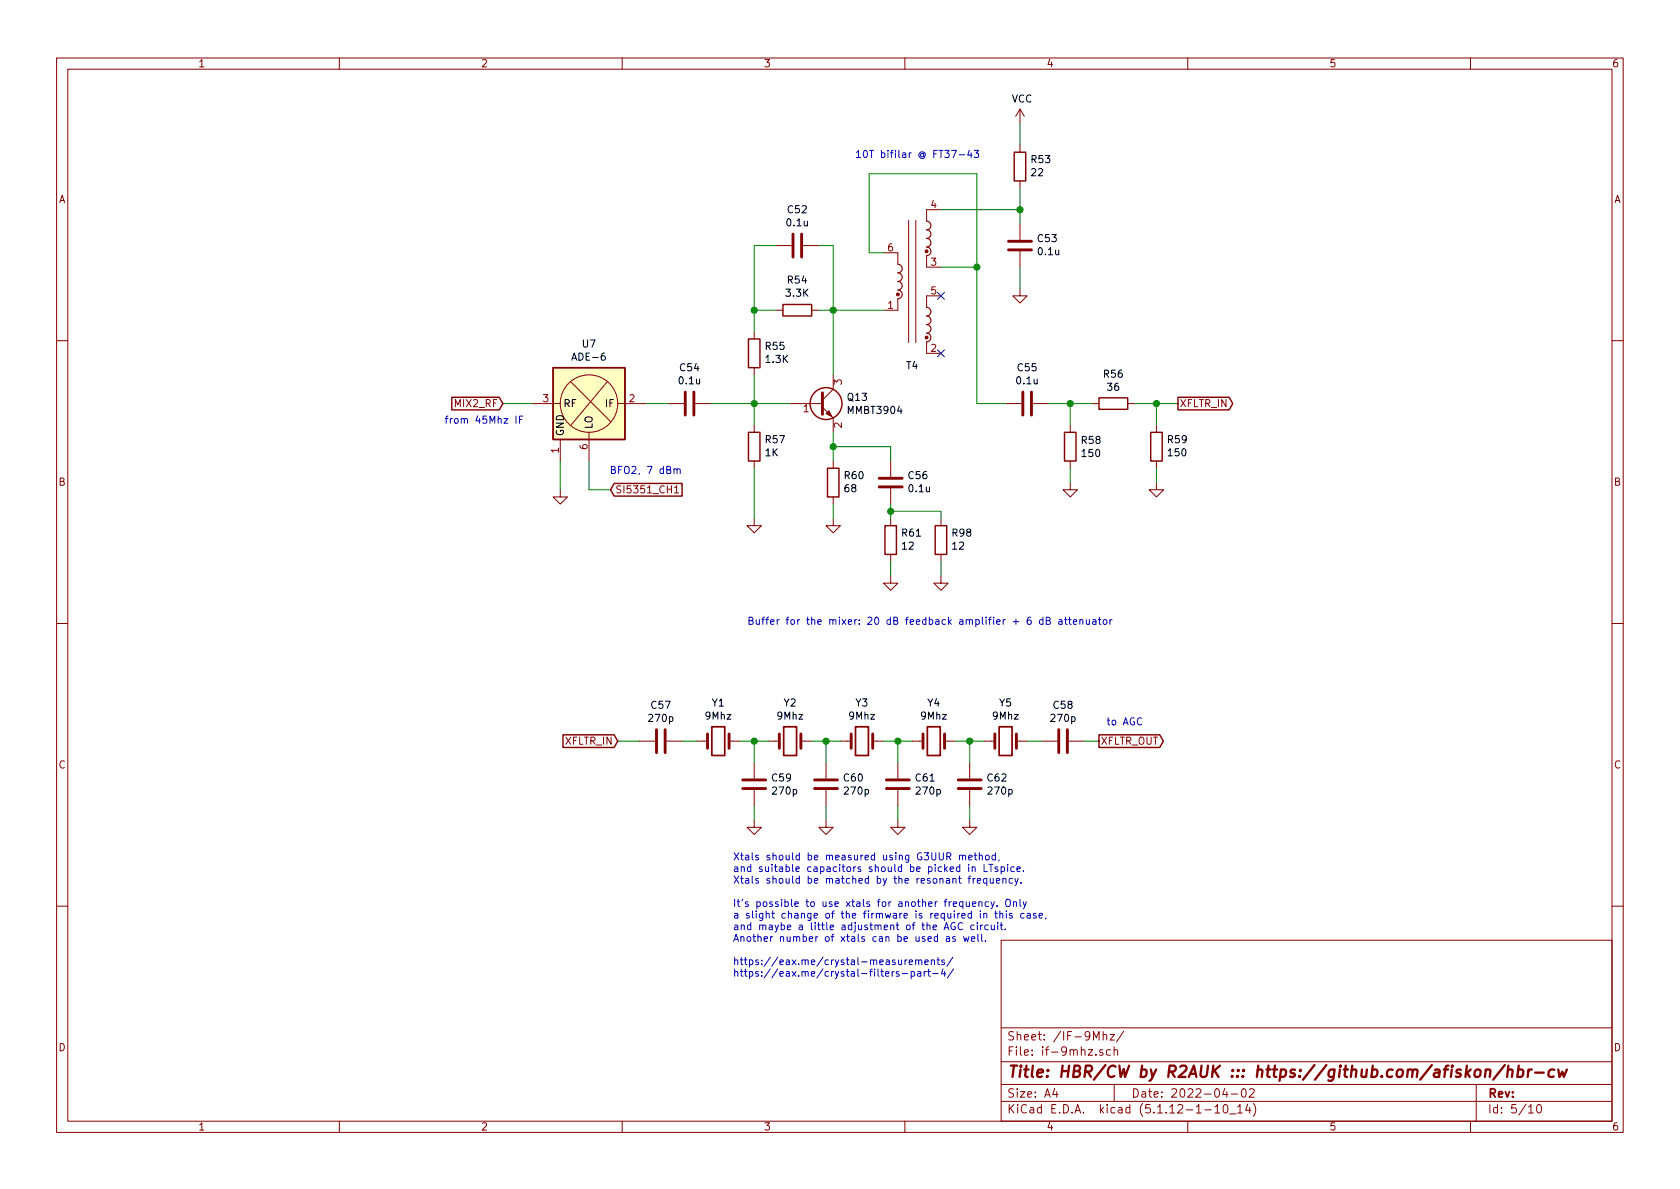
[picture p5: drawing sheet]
EESchema Schematic File Version 4
EELAYER 30 0
EELAYER END
$Descr A4 11693 8268
encoding utf-8
Sheet 5 10
Title "HBR/CW by R2AUK ::: https://github.com/afiskon/hbr-cw"
Date "2022-04-02"
Rev ""
Comp ""
Comment1 ""
Comment2 ""
Comment3 ""
Comment4 ""
$EndDescr
Text GLabel 7650 5150 2    50   Output ~ 0
XFLTR_OUT
$Comp
L Device:Crystal Y5
U 1 1
P 7000 5150
F 0 "Y5" H 7000 5418 50  0000 C CNN
F 1 "9Mhz" H 7000 5327 50  0000 C CNN
F 2 "Crystal:Crystal_HC49-U_Vertical" H 7000 5150 50  0001 C CNN
F 3 "~" H 7000 5150 50  0001 C CNN
	1    7000 5150
	1    0    0    -1  
$EndComp
$Comp
L Device:C C62
U 1 1
P 6750 5450
F 0 "C62" H 6865 5496 50  0000 L CNN
F 1 "270p" H 6865 5405 50  0000 L CNN
F 2 "Capacitor_SMD:C_0805_2012Metric_Pad1.15x1.40mm_HandSolder" H 6788 5300 50  0001 C CNN
F 3 "~" H 6750 5450 50  0001 C CNN
	1    6750 5450
	1    0    0    -1  
$EndComp
$Comp
L Device:Crystal Y4
U 1 1
P 6500 5150
F 0 "Y4" H 6500 5418 50  0000 C CNN
F 1 "9Mhz" H 6500 5327 50  0000 C CNN
F 2 "Crystal:Crystal_HC49-U_Vertical" H 6500 5150 50  0001 C CNN
F 3 "~" H 6500 5150 50  0001 C CNN
	1    6500 5150
	1    0    0    -1  
$EndComp
$Comp
L Device:C C61
U 1 1
P 6250 5450
F 0 "C61" H 6365 5496 50  0000 L CNN
F 1 "270p" H 6365 5405 50  0000 L CNN
F 2 "Capacitor_SMD:C_0805_2012Metric_Pad1.15x1.40mm_HandSolder" H 6288 5300 50  0001 C CNN
F 3 "~" H 6250 5450 50  0001 C CNN
	1    6250 5450
	1    0    0    -1  
$EndComp
$Comp
L Device:Crystal Y3
U 1 1
P 6000 5150
F 0 "Y3" H 6000 5418 50  0000 C CNN
F 1 "9Mhz" H 6000 5327 50  0000 C CNN
F 2 "Crystal:Crystal_HC49-U_Vertical" H 6000 5150 50  0001 C CNN
F 3 "~" H 6000 5150 50  0001 C CNN
	1    6000 5150
	1    0    0    -1  
$EndComp
$Comp
L Device:C C60
U 1 1
P 5750 5450
F 0 "C60" H 5865 5496 50  0000 L CNN
F 1 "270p" H 5865 5405 50  0000 L CNN
F 2 "Capacitor_SMD:C_0805_2012Metric_Pad1.15x1.40mm_HandSolder" H 5788 5300 50  0001 C CNN
F 3 "~" H 5750 5450 50  0001 C CNN
	1    5750 5450
	1    0    0    -1  
$EndComp
$Comp
L Device:Crystal Y2
U 1 1
P 5500 5150
F 0 "Y2" H 5500 5418 50  0000 C CNN
F 1 "9Mhz" H 5500 5327 50  0000 C CNN
F 2 "Crystal:Crystal_HC49-U_Vertical" H 5500 5150 50  0001 C CNN
F 3 "~" H 5500 5150 50  0001 C CNN
	1    5500 5150
	1    0    0    -1  
$EndComp
$Comp
L Device:C C59
U 1 1
P 5250 5450
F 0 "C59" H 5365 5496 50  0000 L CNN
F 1 "270p" H 5365 5405 50  0000 L CNN
F 2 "Capacitor_SMD:C_0805_2012Metric_Pad1.15x1.40mm_HandSolder" H 5288 5300 50  0001 C CNN
F 3 "~" H 5250 5450 50  0001 C CNN
	1    5250 5450
	1    0    0    -1  
$EndComp
$Comp
L Device:Crystal Y1
U 1 1
P 5000 5150
F 0 "Y1" H 5000 5418 50  0000 C CNN
F 1 "9Mhz" H 5000 5327 50  0000 C CNN
F 2 "Crystal:Crystal_HC49-U_Vertical" H 5000 5150 50  0001 C CNN
F 3 "~" H 5000 5150 50  0001 C CNN
	1    5000 5150
	1    0    0    -1  
$EndComp
$Comp
L Device:C C58
U 1 1
P 7400 5150
F 0 "C58" V 7148 5150 50  0000 C CNN
F 1 "270p" V 7239 5150 50  0000 C CNN
F 2 "Capacitor_SMD:C_0805_2012Metric_Pad1.15x1.40mm_HandSolder" H 7438 5000 50  0001 C CNN
F 3 "~" H 7400 5150 50  0001 C CNN
	1    7400 5150
	0    1    1    0   
$EndComp
$Comp
L Device:C C57
U 1 1
P 4600 5150
F 0 "C57" V 4348 5150 50  0000 C CNN
F 1 "270p" V 4439 5150 50  0000 C CNN
F 2 "Capacitor_SMD:C_0805_2012Metric_Pad1.15x1.40mm_HandSolder" H 4638 5000 50  0001 C CNN
F 3 "~" H 4600 5150 50  0001 C CNN
	1    4600 5150
	0    1    1    0   
$EndComp
$Comp
L power:GND #PWR0111
U 1 1
P 5250 5700
F 0 "#PWR0111" H 5250 5450 50  0001 C CNN
F 1 "GND" H 5255 5527 50  0001 C CNN
F 2 "" H 5250 5700 50  0001 C CNN
F 3 "" H 5250 5700 50  0001 C CNN
	1    5250 5700
	1    0    0    -1  
$EndComp
$Comp
L power:GND #PWR0112
U 1 1
P 5750 5700
F 0 "#PWR0112" H 5750 5450 50  0001 C CNN
F 1 "GND" H 5755 5527 50  0001 C CNN
F 2 "" H 5750 5700 50  0001 C CNN
F 3 "" H 5750 5700 50  0001 C CNN
	1    5750 5700
	1    0    0    -1  
$EndComp
$Comp
L power:GND #PWR0113
U 1 1
P 6250 5700
F 0 "#PWR0113" H 6250 5450 50  0001 C CNN
F 1 "GND" H 6255 5527 50  0001 C CNN
F 2 "" H 6250 5700 50  0001 C CNN
F 3 "" H 6250 5700 50  0001 C CNN
	1    6250 5700
	1    0    0    -1  
$EndComp
$Comp
L power:GND #PWR0114
U 1 1
P 6750 5700
F 0 "#PWR0114" H 6750 5450 50  0001 C CNN
F 1 "GND" H 6755 5527 50  0001 C CNN
F 2 "" H 6750 5700 50  0001 C CNN
F 3 "" H 6750 5700 50  0001 C CNN
	1    6750 5700
	1    0    0    -1  
$EndComp
Text GLabel 4300 5150 0    50   Input ~ 0
XFLTR_IN
Wire Wire Line
	4300 5150 4450 5150
Wire Wire Line
	4750 5150 4850 5150
Wire Wire Line
	5150 5150 5250 5150
Wire Wire Line
	5650 5150 5750 5150
Wire Wire Line
	6150 5150 6250 5150
Wire Wire Line
	6650 5150 6750 5150
Wire Wire Line
	7150 5150 7250 5150
Wire Wire Line
	6750 5700 6750 5600
Wire Wire Line
	6750 5300 6750 5150
Connection ~ 6750 5150
Wire Wire Line
	6750 5150 6850 5150
Wire Wire Line
	6250 5700 6250 5600
Wire Wire Line
	6250 5300 6250 5150
Connection ~ 6250 5150
Wire Wire Line
	6250 5150 6350 5150
Wire Wire Line
	5750 5700 5750 5600
Wire Wire Line
	5750 5300 5750 5150
Connection ~ 5750 5150
Wire Wire Line
	5750 5150 5850 5150
Wire Wire Line
	5250 5700 5250 5600
Wire Wire Line
	5250 5300 5250 5150
Connection ~ 5250 5150
Wire Wire Line
	5250 5150 5350 5150
Wire Wire Line
	7550 5150 7650 5150
$Comp
L Device:C C?
U 1 1
P 4800 2800
AR Path="/61D900C4/61F31727" Ref="C?"  Part="1" 
AR Path="/61F09654/61F31727" Ref="C54"  Part="1" 
F 0 "C54" V 4548 2800 50  0000 C CNN
F 1 "0.1u" V 4639 2800 50  0000 C CNN
F 2 "Capacitor_SMD:C_0805_2012Metric_Pad1.15x1.40mm_HandSolder" H 4838 2650 50  0001 C CNN
F 3 "~" H 4800 2800 50  0001 C CNN
	1    4800 2800
	0    1    1    0   
$EndComp
$Comp
L Device:R R?
U 1 1
P 5250 3100
AR Path="/61D900C4/61F31733" Ref="R?"  Part="1" 
AR Path="/61F09654/61F31733" Ref="R57"  Part="1" 
F 0 "R57" H 5180 3054 50  0000 R CNN
F 1 "1K" H 5180 3145 50  0000 R CNN
F 2 "Resistor_SMD:R_0805_2012Metric_Pad1.15x1.40mm_HandSolder" V 5180 3100 50  0001 C CNN
F 3 "~" H 5250 3100 50  0001 C CNN
	1    5250 3100
	-1   0    0    1   
$EndComp
$Comp
L Device:R R?
U 1 1
P 5250 2450
AR Path="/61D900C4/61F31739" Ref="R?"  Part="1" 
AR Path="/61F09654/61F31739" Ref="R55"  Part="1" 
F 0 "R55" H 5180 2404 50  0000 R CNN
F 1 "1.3K" H 5180 2495 50  0000 R CNN
F 2 "Resistor_SMD:R_0805_2012Metric_Pad1.15x1.40mm_HandSolder" V 5180 2450 50  0001 C CNN
F 3 "~" H 5250 2450 50  0001 C CNN
	1    5250 2450
	-1   0    0    1   
$EndComp
$Comp
L Device:R R?
U 1 1
P 5800 3350
AR Path="/61D900C4/61F3173F" Ref="R?"  Part="1" 
AR Path="/61F09654/61F3173F" Ref="R60"  Part="1" 
F 0 "R60" H 5730 3304 50  0000 R CNN
F 1 "68" H 5730 3395 50  0000 R CNN
F 2 "Resistor_SMD:R_0805_2012Metric_Pad1.15x1.40mm_HandSolder" V 5730 3350 50  0001 C CNN
F 3 "~" H 5800 3350 50  0001 C CNN
	1    5800 3350
	-1   0    0    1   
$EndComp
$Comp
L Device:R R?
U 1 1
P 5550 2150
AR Path="/61D900C4/61F31745" Ref="R?"  Part="1" 
AR Path="/61F09654/61F31745" Ref="R54"  Part="1" 
F 0 "R54" V 5757 2150 50  0000 C CNN
F 1 "3.3K" V 5666 2150 50  0000 C CNN
F 2 "Resistor_SMD:R_0805_2012Metric_Pad1.15x1.40mm_HandSolder" V 5480 2150 50  0001 C CNN
F 3 "~" H 5550 2150 50  0001 C CNN
	1    5550 2150
	0    -1   -1   0   
$EndComp
$Comp
L Device:C C?
U 1 1
P 5550 1700
AR Path="/61D900C4/61F3174B" Ref="C?"  Part="1" 
AR Path="/61F09654/61F3174B" Ref="C52"  Part="1" 
F 0 "C52" V 5298 1700 50  0000 C CNN
F 1 "0.1u" V 5389 1700 50  0000 C CNN
F 2 "Capacitor_SMD:C_0805_2012Metric_Pad1.15x1.40mm_HandSolder" H 5588 1550 50  0001 C CNN
F 3 "~" H 5550 1700 50  0001 C CNN
	1    5550 1700
	0    1    1    0   
$EndComp
$Comp
L Device:C C?
U 1 1
P 6200 3350
AR Path="/61D900C4/61F31751" Ref="C?"  Part="1" 
AR Path="/61F09654/61F31751" Ref="C56"  Part="1" 
F 0 "C56" H 6085 3304 50  0000 R CNN
F 1 "0.1u" H 6085 3395 50  0000 R CNN
F 2 "Capacitor_SMD:C_0805_2012Metric_Pad1.15x1.40mm_HandSolder" H 6238 3200 50  0001 C CNN
F 3 "~" H 6200 3350 50  0001 C CNN
	1    6200 3350
	-1   0    0    1   
$EndComp
Wire Wire Line
	6050 1750 6150 1750
$Comp
L power:GND #PWR?
U 1 1
P 5800 3600
AR Path="/61D900C4/61F31762" Ref="#PWR?"  Part="1" 
AR Path="/61F09654/61F31762" Ref="#PWR0109"  Part="1" 
F 0 "#PWR0109" H 5800 3350 50  0001 C CNN
F 1 "GND" H 5805 3427 50  0001 C CNN
F 2 "" H 5800 3600 50  0001 C CNN
F 3 "" H 5800 3600 50  0001 C CNN
	1    5800 3600
	1    0    0    -1  
$EndComp
$Comp
L power:GND #PWR?
U 1 1
P 5250 3600
AR Path="/61D900C4/61F31768" Ref="#PWR?"  Part="1" 
AR Path="/61F09654/61F31768" Ref="#PWR0108"  Part="1" 
F 0 "#PWR0108" H 5250 3350 50  0001 C CNN
F 1 "GND" H 5255 3427 50  0001 C CNN
F 2 "" H 5250 3600 50  0001 C CNN
F 3 "" H 5250 3600 50  0001 C CNN
	1    5250 3600
	1    0    0    -1  
$EndComp
Wire Wire Line
	6150 2150 5800 2150
Wire Wire Line
	5800 2600 5800 2150
Connection ~ 5800 2150
Wire Wire Line
	5800 2150 5700 2150
Wire Wire Line
	5400 2150 5250 2150
Wire Wire Line
	5250 2150 5250 2300
Wire Wire Line
	5250 2150 5250 1700
Wire Wire Line
	5250 1700 5400 1700
Connection ~ 5250 2150
Wire Wire Line
	5700 1700 5800 1700
Wire Wire Line
	5800 1700 5800 2150
Wire Wire Line
	5250 3600 5250 3250
Wire Wire Line
	5500 2800 5250 2800
Wire Wire Line
	5250 2800 5250 2600
Connection ~ 5250 2800
Wire Wire Line
	5250 2800 4950 2800
Wire Wire Line
	5250 2950 5250 2800
Wire Wire Line
	5800 3200 5800 3100
Wire Wire Line
	5800 3600 5800 3500
Wire Wire Line
	6200 3200 6200 3100
Wire Wire Line
	6200 3100 5800 3100
Connection ~ 5800 3100
Wire Wire Line
	5800 3100 5800 3000
Text Notes 5950 1100 0    50   ~ 0
10T bifilar @ FT37-43
$Comp
L Device:C C?
U 1 1
P 7150 2800
AR Path="/61D900C4/61F31789" Ref="C?"  Part="1" 
AR Path="/61F09654/61F31789" Ref="C55"  Part="1" 
F 0 "C55" V 6898 2800 50  0000 C CNN
F 1 "0.1u" V 6989 2800 50  0000 C CNN
F 2 "Capacitor_SMD:C_0805_2012Metric_Pad1.15x1.40mm_HandSolder" H 7188 2650 50  0001 C CNN
F 3 "~" H 7150 2800 50  0001 C CNN
	1    7150 2800
	0    1    1    0   
$EndComp
Wire Wire Line
	7000 2800 6800 2800
$Comp
L Device:C C?
U 1 1
P 7100 1700
AR Path="/61D900C4/61F31790" Ref="C?"  Part="1" 
AR Path="/61F09654/61F31790" Ref="C53"  Part="1" 
F 0 "C53" H 6985 1654 50  0000 R CNN
F 1 "0.1u" H 6985 1745 50  0000 R CNN
F 2 "Capacitor_SMD:C_0805_2012Metric_Pad1.15x1.40mm_HandSolder" H 7138 1550 50  0001 C CNN
F 3 "~" H 7100 1700 50  0001 C CNN
	1    7100 1700
	-1   0    0    1   
$EndComp
$Comp
L Device:R R?
U 1 1
P 7100 1150
AR Path="/61D900C4/61F31796" Ref="R?"  Part="1" 
AR Path="/61F09654/61F31796" Ref="R53"  Part="1" 
F 0 "R53" H 7030 1104 50  0000 R CNN
F 1 "22" H 7030 1195 50  0000 R CNN
F 2 "Resistor_SMD:R_0805_2012Metric_Pad1.15x1.40mm_HandSolder" V 7030 1150 50  0001 C CNN
F 3 "~" H 7100 1150 50  0001 C CNN
	1    7100 1150
	-1   0    0    1   
$EndComp
$Comp
L power:VCC #PWR?
U 1 1
P 7100 850
AR Path="/61D900C4/61F3179C" Ref="#PWR?"  Part="1" 
AR Path="/61F09654/61F3179C" Ref="#PWR0103"  Part="1" 
F 0 "#PWR0103" H 7100 700 50  0001 C CNN
F 1 "VCC" H 7115 1023 50  0000 C CNN
F 2 "" H 7100 850 50  0001 C CNN
F 3 "" H 7100 850 50  0001 C CNN
	1    7100 850 
	1    0    0    -1  
$EndComp
$Comp
L power:GND #PWR?
U 1 1
P 7100 2000
AR Path="/61D900C4/61F317A2" Ref="#PWR?"  Part="1" 
AR Path="/61F09654/61F317A2" Ref="#PWR0104"  Part="1" 
F 0 "#PWR0104" H 7100 1750 50  0001 C CNN
F 1 "GND" H 7105 1827 50  0001 C CNN
F 2 "" H 7100 2000 50  0001 C CNN
F 3 "" H 7100 2000 50  0001 C CNN
	1    7100 2000
	1    0    0    -1  
$EndComp
Wire Wire Line
	7100 2000 7100 1850
Wire Wire Line
	7100 1000 7100 850 
$Comp
L power:GND #PWR?
U 1 1
P 6200 4000
AR Path="/61D900C4/61F317B3" Ref="#PWR?"  Part="1" 
AR Path="/61F09654/61F317B3" Ref="#PWR0110"  Part="1" 
F 0 "#PWR0110" H 6200 3750 50  0001 C CNN
F 1 "GND" H 6205 3827 50  0001 C CNN
F 2 "" H 6200 4000 50  0001 C CNN
F 3 "" H 6200 4000 50  0001 C CNN
	1    6200 4000
	1    0    0    -1  
$EndComp
Wire Wire Line
	6200 4000 6200 3900
Text Notes 5200 4350 0    50   ~ 0
Buffer for the mixer: 20 dB feedback amplifier + 6 dB attenuator
Wire Wire Line
	6200 3500 6200 3550
Text GLabel 8200 2800 2    50   Output ~ 0
XFLTR_IN
$Comp
L Device:R R58
U 1 1
P 7450 3100
F 0 "R58" H 7520 3146 50  0000 L CNN
F 1 "150" H 7520 3055 50  0000 L CNN
F 2 "Resistor_SMD:R_0805_2012Metric_Pad1.15x1.40mm_HandSolder" V 7380 3100 50  0001 C CNN
F 3 "~" H 7450 3100 50  0001 C CNN
	1    7450 3100
	1    0    0    -1  
$EndComp
$Comp
L Device:R R56
U 1 1
P 7750 2800
F 0 "R56" V 7543 2800 50  0000 C CNN
F 1 "36" V 7634 2800 50  0000 C CNN
F 2 "Resistor_SMD:R_0805_2012Metric_Pad1.15x1.40mm_HandSolder" V 7680 2800 50  0001 C CNN
F 3 "~" H 7750 2800 50  0001 C CNN
	1    7750 2800
	0    1    1    0   
$EndComp
$Comp
L Device:R R59
U 1 1
P 8050 3100
F 0 "R59" H 7980 3054 50  0000 R CNN
F 1 "150" H 7980 3145 50  0000 R CNN
F 2 "Resistor_SMD:R_0805_2012Metric_Pad1.15x1.40mm_HandSolder" V 7980 3100 50  0001 C CNN
F 3 "~" H 8050 3100 50  0001 C CNN
	1    8050 3100
	-1   0    0    1   
$EndComp
$Comp
L power:GND #PWR?
U 1 1
P 7450 3350
AR Path="/61D900C4/61F3549A" Ref="#PWR?"  Part="1" 
AR Path="/61F09654/61F3549A" Ref="#PWR0105"  Part="1" 
F 0 "#PWR0105" H 7450 3100 50  0001 C CNN
F 1 "GND" H 7455 3177 50  0001 C CNN
F 2 "" H 7450 3350 50  0001 C CNN
F 3 "" H 7450 3350 50  0001 C CNN
	1    7450 3350
	1    0    0    -1  
$EndComp
$Comp
L power:GND #PWR?
U 1 1
P 8050 3350
AR Path="/61D900C4/61F3597B" Ref="#PWR?"  Part="1" 
AR Path="/61F09654/61F3597B" Ref="#PWR0106"  Part="1" 
F 0 "#PWR0106" H 8050 3100 50  0001 C CNN
F 1 "GND" H 8055 3177 50  0001 C CNN
F 2 "" H 8050 3350 50  0001 C CNN
F 3 "" H 8050 3350 50  0001 C CNN
	1    8050 3350
	1    0    0    -1  
$EndComp
Wire Wire Line
	8200 2800 8050 2800
Wire Wire Line
	7600 2800 7450 2800
Wire Wire Line
	7450 2800 7450 2950
Connection ~ 7450 2800
Wire Wire Line
	7450 2800 7300 2800
Wire Wire Line
	7450 3250 7450 3350
Wire Wire Line
	8050 2800 8050 2950
Connection ~ 8050 2800
Wire Wire Line
	8050 2800 7900 2800
Wire Wire Line
	8050 3250 8050 3350
Text GLabel 4250 3400 2    50   Input ~ 0
SI5351_CH1
Text GLabel 3500 2800 0    50   Input ~ 0
MIX2_RF
Text Notes 4750 3300 2    50   ~ 0
BFO2, 7 dBm
Text Notes 3650 2950 2    50   ~ 0
from 45Mhz IF
Text Notes 7700 5050 0    50   ~ 0
to AGC
$Comp
L RF:ADE-6 U7
U 1 1
P 4100 2800
F 0 "U7" H 4100 3217 50  0000 C CNN
F 1 "ADE-6" H 4100 3126 50  0000 C CNN
F 2 "RF_Mini-Circuits:Mini-Circuits_CD542_LandPatternPL-052" H 4175 2425 50  0001 C CNN
F 3 "www.minicircuits.com/pdfs/ADE-6.pdf" H 4275 2525 50  0001 C CNN
	1    4100 2800
	1    0    0    -1  
$EndComp
Wire Wire Line
	3500 2800 3700 2800
Wire Wire Line
	4650 2800 4500 2800
Wire Wire Line
	4250 3400 4100 3400
Wire Wire Line
	4100 3400 4100 3200
$Comp
L power:GND #PWR?
U 1 1
P 3900 3400
AR Path="/61D900C4/62659370" Ref="#PWR?"  Part="1" 
AR Path="/61F09654/62659370" Ref="#PWR0107"  Part="1" 
F 0 "#PWR0107" H 3900 3150 50  0001 C CNN
F 1 "GND" H 3905 3227 50  0001 C CNN
F 2 "" H 3900 3400 50  0001 C CNN
F 3 "" H 3900 3400 50  0001 C CNN
	1    3900 3400
	1    0    0    -1  
$EndComp
Wire Wire Line
	3900 3400 3900 3200
$Comp
L Transistor_BJT:MMBT3904 Q13
U 1 1
P 5700 2800
F 0 "Q13" H 5891 2846 50  0000 L CNN
F 1 "MMBT3904" H 5891 2755 50  0000 L CNN
F 2 "Package_TO_SOT_SMD:SOT-23" H 5900 2725 50  0001 L CIN
F 3 "https://www.fairchildsemi.com/datasheets/2N/2N3904.pdf" H 5700 2800 50  0001 L CNN
	1    5700 2800
	1    0    0    -1  
$EndComp
Wire Wire Line
	7100 1300 7100 1450
Wire Wire Line
	6550 1450 7100 1450
Connection ~ 7100 1450
Wire Wire Line
	7100 1450 7100 1550
Wire Wire Line
	6800 1200 6050 1200
Wire Wire Line
	6050 1200 6050 1750
Wire Wire Line
	6800 1200 6800 1850
Wire Wire Line
	6550 1850 6800 1850
Connection ~ 6800 1850
Wire Wire Line
	6800 1850 6800 2800
NoConn ~ 6550 2050
NoConn ~ 6550 2450
$Comp
L Transformer:P0926NL T?
U 1 1
P 6350 1950
AR Path="/61D900C4/62949915" Ref="T?"  Part="1" 
AR Path="/61F09654/62949915" Ref="T4"  Part="1" 
F 0 "T4" H 6350 2539 50  0000 C CNN
F 1 "FT37-43" H 6350 2540 50  0001 C CNN
F 2 "Package_DIP:DIP-6_W7.62mm" H 6350 1950 50  0001 C CNN
F 3 "" H 6050 1950 50  0001 C CNN
	1    6350 1950
	1    0    0    1   
$EndComp
$Comp
L Device:R R?
U 1 1
P 6550 3750
AR Path="/61D900C4/63174835" Ref="R?"  Part="1" 
AR Path="/61F09654/63174835" Ref="R98"  Part="1" 
F 0 "R98" H 6480 3704 50  0000 R CNN
F 1 "12" H 6480 3795 50  0000 R CNN
F 2 "Resistor_SMD:R_0805_2012Metric_Pad1.15x1.40mm_HandSolder" V 6480 3750 50  0001 C CNN
F 3 "~" H 6550 3750 50  0001 C CNN
	1    6550 3750
	-1   0    0    1   
$EndComp
$Comp
L power:GND #PWR?
U 1 1
P 6550 4000
AR Path="/61D900C4/63174DFE" Ref="#PWR?"  Part="1" 
AR Path="/61F09654/63174DFE" Ref="#PWR0224"  Part="1" 
F 0 "#PWR0224" H 6550 3750 50  0001 C CNN
F 1 "GND" H 6555 3827 50  0001 C CNN
F 2 "" H 6550 4000 50  0001 C CNN
F 3 "" H 6550 4000 50  0001 C CNN
	1    6550 4000
	1    0    0    -1  
$EndComp
Wire Wire Line
	6200 3550 6550 3550
Wire Wire Line
	6550 3550 6550 3600
Connection ~ 6200 3550
Wire Wire Line
	6200 3550 6200 3600
Wire Wire Line
	6550 3900 6550 4000
$Comp
L Device:R R?
U 1 1
P 6200 3750
AR Path="/61D900C4/61F317AD" Ref="R?"  Part="1" 
AR Path="/61F09654/61F317AD" Ref="R61"  Part="1" 
F 0 "R61" H 6130 3704 50  0000 R CNN
F 1 "12" H 6130 3795 50  0000 R CNN
F 2 "Resistor_SMD:R_0805_2012Metric_Pad1.15x1.40mm_HandSolder" V 6130 3750 50  0001 C CNN
F 3 "~" H 6200 3750 50  0001 C CNN
	1    6200 3750
	-1   0    0    1   
$EndComp
Text Notes 5100 6800 0    50   ~ 0
Xtals should be measured using G3UUR method,\nand suitable capacitors should be picked in LTspice.\nXtals should be matched by the resonant frequency.\n\nIt’s possible to use xtals for another frequency. Only\na slight change of the firmware is required in this case,\nand maybe a little adjustment of the AGC circuit.\nAnother number of xtals can be used as well.\n\nhttps://eax.me/crystal-measurements/\nhttps://eax.me/crystal-filters-part-4/
$EndSCHEMATC
